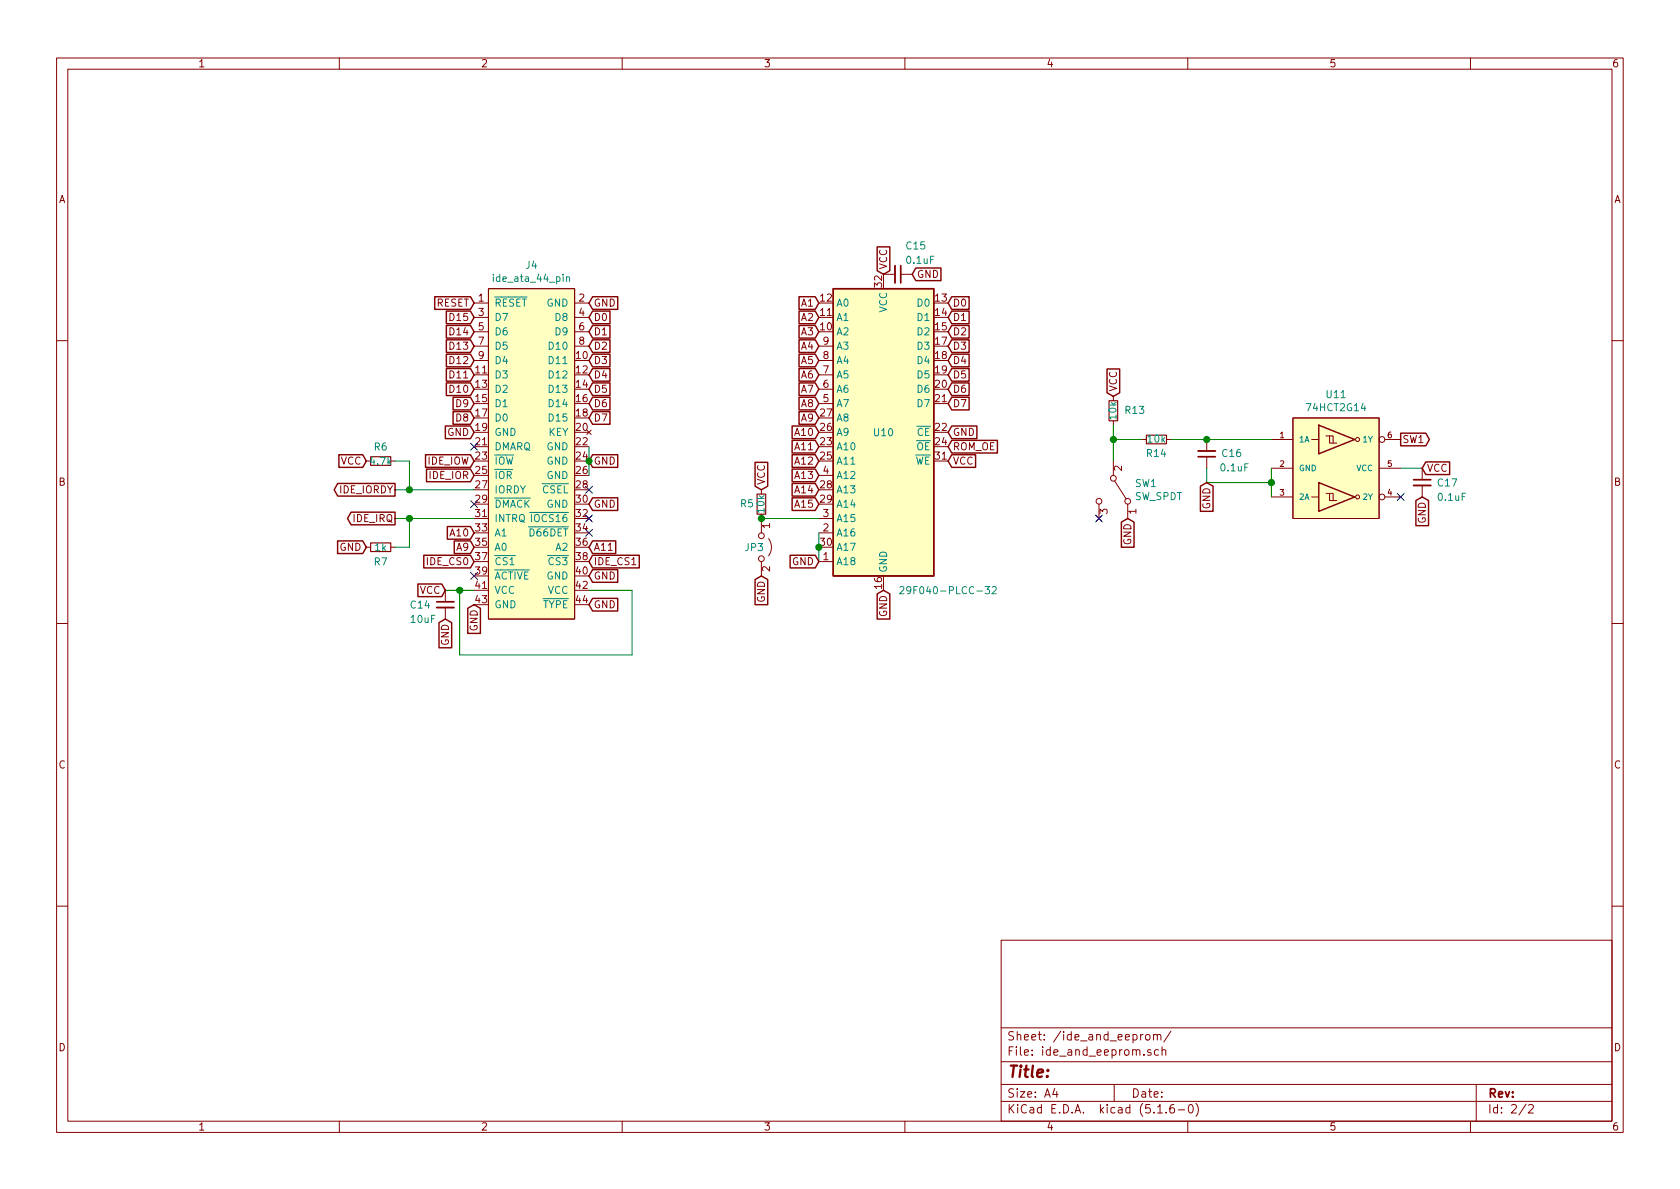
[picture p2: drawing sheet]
EESchema Schematic File Version 4
EELAYER 30 0
EELAYER END
$Descr A4 11693 8268
encoding utf-8
Sheet 2 2
Title ""
Date ""
Rev ""
Comp ""
Comment1 ""
Comment2 ""
Comment3 ""
Comment4 ""
$EndDescr
$Comp
L SF500:ide_ata_44_pin J4
U 1 1
P 3700 3100
F 0 "J4" H 3700 4365 50  0000 C CNN
F 1 "ide_ata_44_pin" H 3700 4274 50  0000 C CNN
F 2 "Connector_PinSocket_2.00mm:PinSocket_2x22_P2.00mm_Horizontal" H 3700 3150 50  0001 C CNN
F 3 "" H 3700 3150 50  0001 C CNN
	1    3700 3100
	1    0    0    -1  
$EndComp
Text GLabel 3300 2100 0    50   Input ~ 0
RESET
Text GLabel 4100 2100 2    50   Input ~ 0
GND
Text GLabel 4100 2900 2    50   Input ~ 0
D7
Text GLabel 4100 2800 2    50   Input ~ 0
D6
Text GLabel 4100 2700 2    50   Input ~ 0
D5
Text GLabel 4100 2600 2    50   Input ~ 0
D4
Text GLabel 4100 2500 2    50   Input ~ 0
D3
Text GLabel 4100 2400 2    50   Input ~ 0
D2
Text GLabel 4100 2300 2    50   Input ~ 0
D1
Text GLabel 4100 2200 2    50   Input ~ 0
D0
Text GLabel 3300 2900 0    50   Input ~ 0
D8
Text GLabel 3300 2800 0    50   Input ~ 0
D9
Text GLabel 3300 2700 0    50   Input ~ 0
D10
Text GLabel 3300 2600 0    50   Input ~ 0
D11
Text GLabel 3300 2500 0    50   Input ~ 0
D12
Text GLabel 3300 2400 0    50   Input ~ 0
D13
Text GLabel 3300 2300 0    50   Input ~ 0
D14
Text GLabel 3300 2200 0    50   Input ~ 0
D15
Text GLabel 3300 3000 0    50   Input ~ 0
GND
Text GLabel 4100 3200 2    50   Input ~ 0
GND
Text GLabel 3100 4100 0    50   Input ~ 0
VCC
Text GLabel 3100 4300 3    50   Input ~ 0
GND
Text GLabel 4100 4000 2    50   Input ~ 0
GND
Wire Wire Line
	4100 3100 4100 3200
Connection ~ 4100 3200
Wire Wire Line
	4100 3200 4100 3300
Text GLabel 3300 3200 0    50   Input ~ 0
IDE_IOW
Text GLabel 3300 3300 0    50   Input ~ 0
IDE_IOR
Text GLabel 2750 3400 0    50   Output ~ 0
IDE_IORDY
Text GLabel 4100 3500 2    50   Input ~ 0
GND
Text GLabel 2750 3600 0    50   Output ~ 0
IDE_IRQ
NoConn ~ 4100 3600
Text GLabel 3300 3900 0    50   Input ~ 0
IDE_CS0
Text GLabel 4100 3900 2    50   Input ~ 0
IDE_CS1
NoConn ~ 3300 3100
NoConn ~ 3300 3500
NoConn ~ 4100 3400
NoConn ~ 4100 3700
Text GLabel 4100 4200 2    50   Input ~ 0
GND
$Comp
L Device:C_Small C?
U 1 1
P 3100 4200
AR Path="/6086157C" Ref="C?"  Part="1" 
AR Path="/6077D7EA/6086157C" Ref="C14"  Part="1" 
F 0 "C14" H 2850 4200 50  0000 L CNN
F 1 "10uF" H 2850 4100 50  0000 L CNN
F 2 "Capacitor_SMD:C_1206_3216Metric_Pad1.42x1.75mm_HandSolder" H 3100 4200 50  0001 C CNN
F 3 "~" H 3100 4200 50  0001 C CNN
	1    3100 4200
	1    0    0    -1  
$EndComp
Wire Wire Line
	3100 4100 3200 4100
Wire Wire Line
	3200 4100 3200 4550
Wire Wire Line
	3200 4550 4400 4550
Wire Wire Line
	4400 4550 4400 4100
Wire Wire Line
	4400 4100 4100 4100
Connection ~ 3200 4100
Wire Wire Line
	3200 4100 3300 4100
Text GLabel 3300 4200 3    50   Input ~ 0
GND
NoConn ~ 3300 4000
$Comp
L Device:R_Small R?
U 1 1
P 2650 3800
AR Path="/603E8F86" Ref="R?"  Part="1" 
AR Path="/6077D7EA/603E8F86" Ref="R7"  Part="1" 
F 0 "R7" V 2750 3800 50  0000 C CNN
F 1 "1k" V 2650 3800 50  0000 C CNN
F 2 "Resistor_SMD:R_1206_3216Metric_Pad1.42x1.75mm_HandSolder" H 2650 3800 50  0001 C CNN
F 3 "~" H 2650 3800 50  0001 C CNN
	1    2650 3800
	0    1    1    0   
$EndComp
Text GLabel 2550 3200 0    50   Input ~ 0
VCC
$Comp
L Device:R_Small R?
U 1 1
P 2650 3200
AR Path="/603E91C9" Ref="R?"  Part="1" 
AR Path="/6077D7EA/603E91C9" Ref="R6"  Part="1" 
F 0 "R6" V 2550 3200 50  0000 C CNN
F 1 "4.7k" V 2650 3200 50  0000 C CNN
F 2 "Resistor_SMD:R_1206_3216Metric_Pad1.42x1.75mm_HandSolder" H 2650 3200 50  0001 C CNN
F 3 "~" H 2650 3200 50  0001 C CNN
	1    2650 3200
	0    1    1    0   
$EndComp
Wire Wire Line
	3300 3400 2850 3400
Wire Wire Line
	2750 3200 2850 3200
Wire Wire Line
	2850 3200 2850 3400
Connection ~ 2850 3400
Wire Wire Line
	2850 3400 2750 3400
Wire Wire Line
	3300 3600 2850 3600
Text GLabel 2550 3800 0    50   Input ~ 0
GND
Wire Wire Line
	2750 3800 2850 3800
Wire Wire Line
	2850 3800 2850 3600
Connection ~ 2850 3600
Wire Wire Line
	2850 3600 2750 3600
$Comp
L SF500:29F040-PLCC-32 U10
U 1 1
P 6150 3000
F 0 "U10" H 6150 3000 50  0000 C CNN
F 1 "29F040-PLCC-32" H 6600 1900 50  0000 C CNN
F 2 "Package_LCC:PLCC-32_11.4x14.0mm_P1.27mm" H 6150 3000 50  0001 C CNN
F 3 "https://datasheet.octopart.com/AM29F040B-70JC-AMD-datasheet-3650.pdf" H 6150 3100 50  0001 C CNN
	1    6150 3000
	1    0    0    -1  
$EndComp
Text GLabel 6600 2800 2    50   Input ~ 0
D7
Text GLabel 6600 2700 2    50   Input ~ 0
D6
Text GLabel 6600 2600 2    50   Input ~ 0
D5
Text GLabel 6600 2500 2    50   Input ~ 0
D4
Text GLabel 6600 2400 2    50   Input ~ 0
D3
Text GLabel 6600 2300 2    50   Input ~ 0
D2
Text GLabel 6600 2200 2    50   Input ~ 0
D1
Text GLabel 6600 2100 2    50   Input ~ 0
D0
Text GLabel 6600 3000 2    50   Input ~ 0
GND
Text GLabel 6600 3100 2    50   Input ~ 0
ROM_OE
Text GLabel 5700 2100 0    50   Input ~ 0
A1
Text GLabel 5700 2200 0    50   Input ~ 0
A2
Text GLabel 5700 2300 0    50   Input ~ 0
A3
Text GLabel 5700 2400 0    50   Input ~ 0
A4
Text GLabel 5700 2500 0    50   Input ~ 0
A5
Text GLabel 5700 2600 0    50   Input ~ 0
A6
Text GLabel 5700 2700 0    50   Input ~ 0
A7
Text GLabel 5700 2800 0    50   Input ~ 0
A8
Text GLabel 5700 2900 0    50   Input ~ 0
A9
Text GLabel 5700 3000 0    50   Input ~ 0
A10
Text GLabel 5700 3100 0    50   Input ~ 0
A11
Text GLabel 5700 3200 0    50   Input ~ 0
A12
Text GLabel 5700 3300 0    50   Input ~ 0
A13
Text GLabel 5700 3400 0    50   Input ~ 0
A14
Text GLabel 5700 3500 0    50   Input ~ 0
A15
Text GLabel 6150 1900 1    50   Input ~ 0
VCC
$Comp
L Device:C_Small C?
U 1 1
P 6250 1900
AR Path="/60420D17" Ref="C?"  Part="1" 
AR Path="/6077D7EA/60420D17" Ref="C15"  Part="1" 
F 0 "C15" V 6050 1950 50  0000 L CNN
F 1 "0.1uF" V 6150 1950 50  0000 L CNN
F 2 "Capacitor_SMD:C_0805_2012Metric_Pad1.15x1.40mm_HandSolder" H 6250 1900 50  0001 C CNN
F 3 "~" H 6250 1900 50  0001 C CNN
	1    6250 1900
	0    1    1    0   
$EndComp
Text GLabel 6150 4100 3    50   Input ~ 0
GND
Text GLabel 6600 3200 2    50   Input ~ 0
VCC
Text GLabel 5700 3900 0    50   Input ~ 0
GND
$Comp
L Jumper:Jumper_2_Open JP?
U 1 1
P 5300 3800
AR Path="/604310A7" Ref="JP?"  Part="1" 
AR Path="/6077D7EA/604310A7" Ref="JP3"  Part="1" 
F 0 "JP3" V 5300 3750 50  0000 C CNN
F 1 "Jumper_2_Open" H 5300 3944 50  0001 C CNN
F 2 "Connector_PinHeader_2.54mm:PinHeader_1x02_P2.54mm_Vertical" H 5300 3800 50  0001 C CNN
F 3 "~" H 5300 3800 50  0001 C CNN
	1    5300 3800
	0    1    1    0   
$EndComp
Text GLabel 5300 3400 1    50   Input ~ 0
VCC
$Comp
L Device:R_Small R?
U 1 1
P 5300 3500
AR Path="/60432112" Ref="R?"  Part="1" 
AR Path="/6077D7EA/60432112" Ref="R5"  Part="1" 
F 0 "R5" H 5400 3500 50  0000 C CNN
F 1 "10k" V 5300 3500 50  0000 C CNN
F 2 "Resistor_SMD:R_1206_3216Metric_Pad1.42x1.75mm_HandSolder" H 5300 3500 50  0001 C CNN
F 3 "~" H 5300 3500 50  0001 C CNN
	1    5300 3500
	-1   0    0    1   
$EndComp
Wire Wire Line
	5700 3600 5300 3600
Connection ~ 5300 3600
Text GLabel 5300 4000 3    50   Input ~ 0
GND
Text GLabel 6350 1900 2    50   Input ~ 0
GND
Wire Wire Line
	5700 3700 5700 3800
Connection ~ 5700 3800
Wire Wire Line
	5700 3800 5700 3900
Text GLabel 4100 3800 2    50   Input ~ 0
A11
Text GLabel 3300 3700 0    50   Input ~ 0
A10
Text GLabel 3300 3800 0    50   Input ~ 0
A9
$Comp
L Device:R_Small R?
U 1 1
P 7750 2850
AR Path="/605B56E1" Ref="R?"  Part="1" 
AR Path="/6077D7EA/605B56E1" Ref="R13"  Part="1" 
F 0 "R13" H 7600 2850 50  0000 C CNN
F 1 "10k" V 7750 2850 50  0000 C CNN
F 2 "Resistor_SMD:R_0805_2012Metric_Pad1.15x1.40mm_HandSolder" H 7750 2850 50  0001 C CNN
F 3 "~" H 7750 2850 50  0001 C CNN
	1    7750 2850
	-1   0    0    1   
$EndComp
Text GLabel 7750 2750 1    50   Input ~ 0
VCC
Text GLabel 7850 3600 3    50   Input ~ 0
GND
$Comp
L Switch:SW_SPDT SW1
U 1 1
P 7750 3400
F 0 "SW1" V 7704 3548 50  0000 L CNN
F 1 "SW_SPDT" V 7795 3548 50  0000 L CNN
F 2 "Connector_PinHeader_2.54mm:PinHeader_1x03_P2.54mm_Vertical" H 7750 3400 50  0001 C CNN
F 3 "~" H 7750 3400 50  0001 C CNN
	1    7750 3400
	0    1    1    0   
$EndComp
Wire Wire Line
	7750 3200 7750 3050
$Comp
L Device:R_Small R?
U 1 1
P 8050 3050
AR Path="/605BE301" Ref="R?"  Part="1" 
AR Path="/6077D7EA/605BE301" Ref="R14"  Part="1" 
F 0 "R14" V 7950 3050 50  0000 C CNN
F 1 "10k" V 8050 3050 50  0000 C CNN
F 2 "Resistor_SMD:R_0805_2012Metric_Pad1.15x1.40mm_HandSolder" H 8050 3050 50  0001 C CNN
F 3 "~" H 8050 3050 50  0001 C CNN
	1    8050 3050
	0    -1   -1   0   
$EndComp
Wire Wire Line
	7950 3050 7750 3050
Connection ~ 7750 3050
Wire Wire Line
	7750 3050 7750 2950
NoConn ~ 7650 3600
$Comp
L Device:C_Small C?
U 1 1
P 8400 3150
AR Path="/605BFF56" Ref="C?"  Part="1" 
AR Path="/6077D7EA/605BFF56" Ref="C16"  Part="1" 
F 0 "C16" H 8150 3150 50  0000 L CNN
F 1 "0.1uF" H 8100 3250 50  0000 L CNN
F 2 "Capacitor_SMD:C_0805_2012Metric_Pad1.15x1.40mm_HandSolder" H 8400 3150 50  0001 C CNN
F 3 "~" H 8400 3150 50  0001 C CNN
	1    8400 3150
	-1   0    0    1   
$EndComp
Wire Wire Line
	8150 3050 8400 3050
Text GLabel 8400 3350 3    50   Input ~ 0
GND
Text GLabel 9750 3050 2    50   Output ~ 0
SW1
Wire Wire Line
	8850 3050 8400 3050
Connection ~ 8400 3050
Wire Wire Line
	8400 3250 8400 3350
Wire Wire Line
	8850 3250 8850 3350
Wire Wire Line
	8850 3350 8400 3350
Wire Wire Line
	8850 3450 8850 3350
Connection ~ 8850 3350
Text GLabel 9900 3250 2    50   Input ~ 0
VCC
NoConn ~ 9750 3450
$Comp
L Device:C_Small C?
U 1 1
P 9900 3350
AR Path="/605D16ED" Ref="C?"  Part="1" 
AR Path="/6077D7EA/605D16ED" Ref="C17"  Part="1" 
F 0 "C17" H 10000 3350 50  0000 L CNN
F 1 "0.1uF" H 10000 3250 50  0000 L CNN
F 2 "Capacitor_SMD:C_0805_2012Metric_Pad1.15x1.40mm_HandSolder" H 9900 3350 50  0001 C CNN
F 3 "~" H 9900 3350 50  0001 C CNN
	1    9900 3350
	1    0    0    -1  
$EndComp
Text GLabel 9900 3450 3    50   Input ~ 0
GND
Wire Wire Line
	9900 3250 9750 3250
$Comp
L SF500:74HCT2G14 U11
U 1 1
P 9300 3250
F 0 "U11" H 9300 3765 50  0000 C CNN
F 1 "74HCT2G14" H 9300 3674 50  0000 C CNN
F 2 "Package_SO:TSOP-6_1.65x3.05mm_P0.95mm" H 9800 4200 50  0001 C CNN
F 3 "https://assets.nexperia.com/documents/data-sheet/74HC_HCT2G14.pdf" H 9800 4200 50  0001 C CNN
	1    9300 3250
	1    0    0    -1  
$EndComp
$EndSCHEMATC
